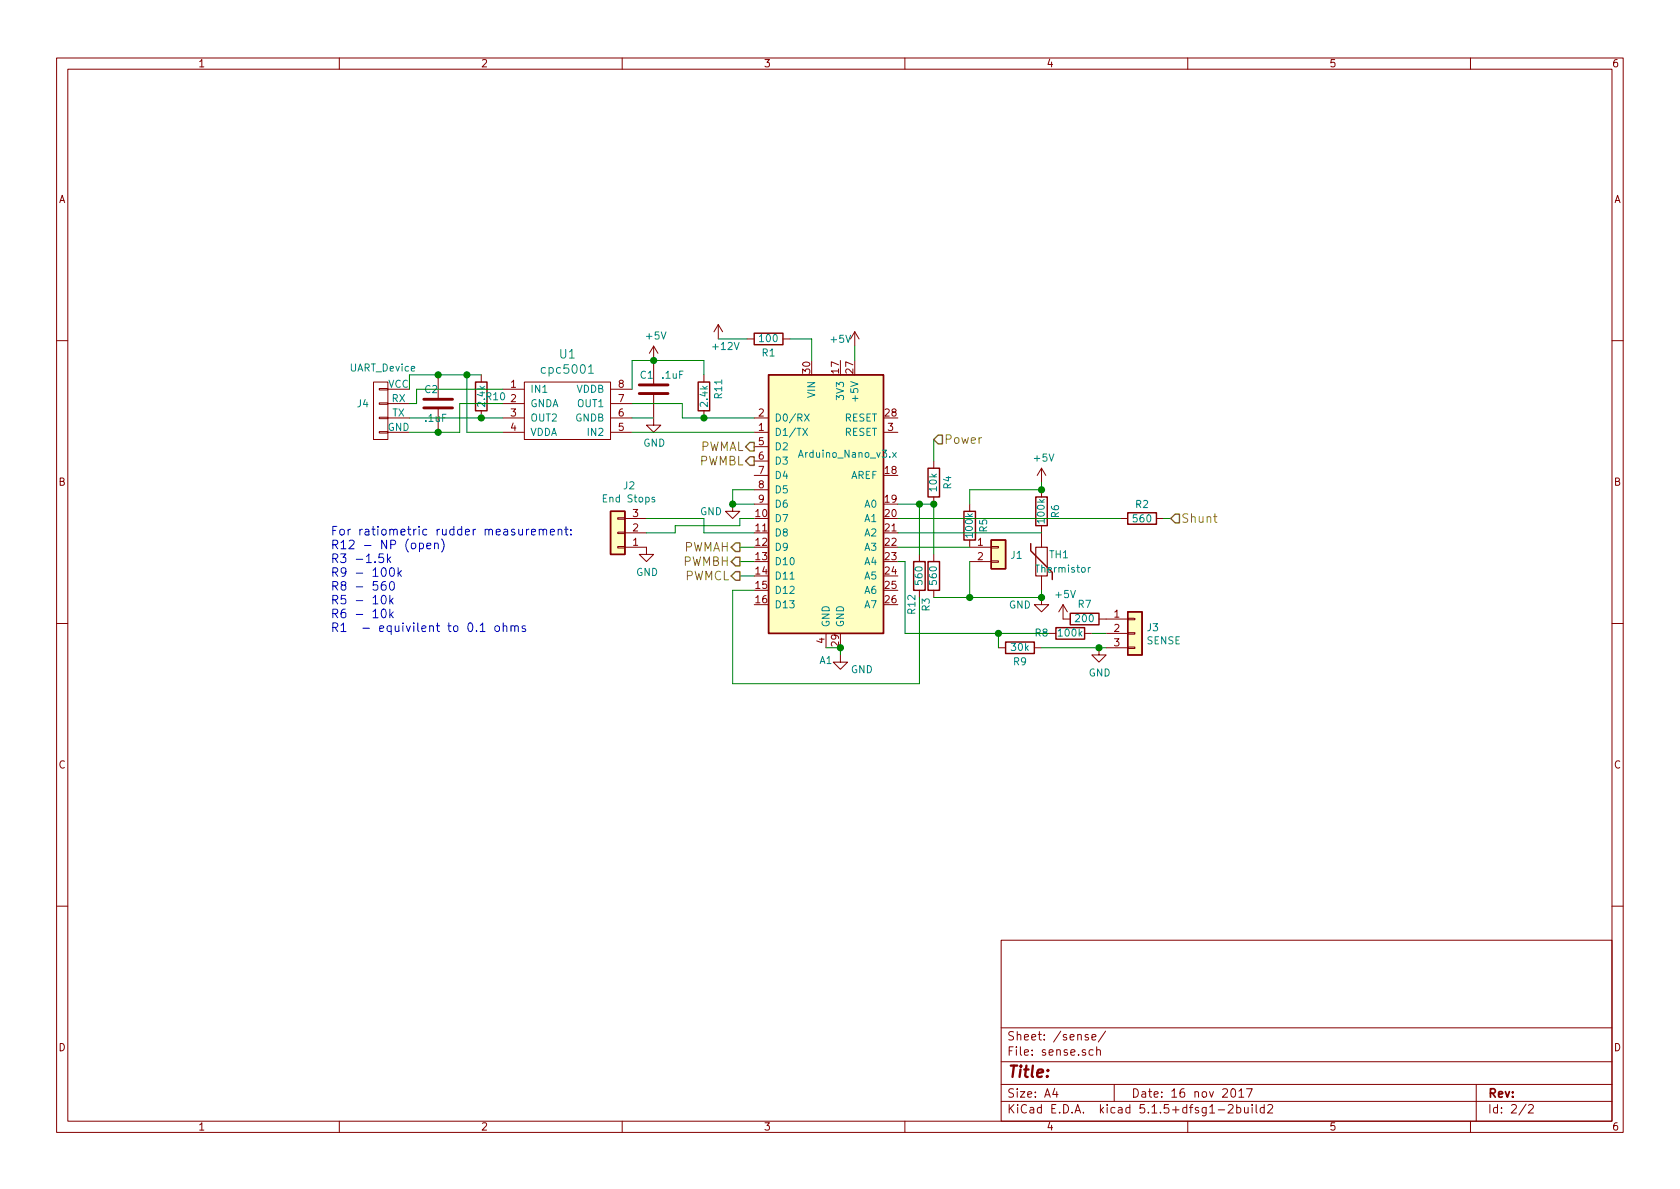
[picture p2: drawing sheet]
EESchema Schematic File Version 4
EELAYER 30 0
EELAYER END
$Descr A4 11693 8268
encoding utf-8
Sheet 2 2
Title ""
Date "16 nov 2017"
Rev ""
Comp ""
Comment1 ""
Comment2 ""
Comment3 ""
Comment4 ""
$EndDescr
$Comp
L hydraulic_controller-rescue:Arduino_Nano_v3.x-MCU_Module A1
U 1 1
P 5750 3500
F 0 "A1" H 5750 2414 50  0000 C CNN
F 1 "Arduino_Nano_v3.x" H 5900 3850 50  0000 C CNN
F 2 "hbridge_footprints:arduino_mini" H 5900 2550 50  0001 L CNN
F 3 "http://www.mouser.com/pdfdocs/Gravitech_Arduino_Nano3_0.pdf" H 5750 2500 50  0001 C CNN
	1    5750 3500
	1    0    0    -1  
$EndComp
Wire Wire Line
	5150 3800 5250 3800
Wire Wire Line
	5950 2400 5950 2500
$Comp
L power:GND #PWR04
U 1 1
P 4500 3800
F 0 "#PWR04" H 4500 3550 50  0001 C CNN
F 1 "GND" H 4505 3627 50  0000 C CNN
F 2 "" H 4500 3800 50  0001 C CNN
F 3 "" H 4500 3800 50  0001 C CNN
	1    4500 3800
	1    0    0    -1  
$EndComp
Text HLabel 8150 3600 2    60   Input ~ 0
Shunt
$Comp
L Device:R R2
U 1 1
P 7950 3600
F 0 "R2" V 7850 3600 50  0000 C CNN
F 1 "560" V 7950 3600 50  0000 C CNN
F 2 "Resistors_THT:R_Axial_DIN0204_L3.6mm_D1.6mm_P5.08mm_Horizontal" V 7880 3600 50  0001 C CNN
F 3 "" H 7950 3600 50  0001 C CNN
	1    7950 3600
	0    1    1    0   
$EndComp
Wire Wire Line
	8100 3600 8150 3600
$Comp
L power:GND #PWR06
U 1 1
P 5850 4550
F 0 "#PWR06" H 5850 4300 50  0001 C CNN
F 1 "GND" H 6000 4450 50  0000 C CNN
F 2 "" H 5850 4550 50  0001 C CNN
F 3 "" H 5850 4550 50  0001 C CNN
	1    5850 4550
	1    0    0    -1  
$EndComp
Wire Wire Line
	5850 4500 5850 4550
Connection ~ 5850 4500
$Comp
L Device:Thermistor TH1
U 1 1
P 7250 3900
F 0 "TH1" H 7300 3950 50  0000 L CNN
F 1 "Thermistor" H 7200 3850 50  0000 L CNN
F 2 "Resistors_THT:R_Axial_DIN0204_L3.6mm_D1.6mm_P5.08mm_Horizontal" H 7250 3900 50  0001 C CNN
F 3 "" H 7250 3900 50  0001 C CNN
	1    7250 3900
	1    0    0    -1  
$EndComp
$Comp
L Connector_Generic:Conn_01x02 J1
U 1 1
P 6950 3800
F 0 "J1" H 7030 3746 50  0000 L CNN
F 1 "Conn_01x02" H 7030 3701 50  0001 L CNN
F 2 "Connector_PinSocket_2.54mm:PinSocket_1x02_P2.54mm_Vertical" H 6950 3800 50  0001 C CNN
F 3 "~" H 6950 3800 50  0001 C CNN
	1    6950 3800
	1    0    0    -1  
$EndComp
$Comp
L Device:R R6
U 1 1
P 7250 3550
F 0 "R6" V 7150 3550 50  0000 C CNN
F 1 "100k" V 7250 3550 50  0000 C CNN
F 2 "Resistors_THT:R_Axial_DIN0204_L3.6mm_D1.6mm_P5.08mm_Horizontal" V 7180 3550 50  0001 C CNN
F 3 "" H 7250 3550 50  0001 C CNN
	1    7250 3550
	-1   0    0    1   
$EndComp
$Comp
L Device:R R5
U 1 1
P 6750 3650
F 0 "R5" V 6650 3650 50  0000 C CNN
F 1 "100k" V 6750 3650 50  0000 C CNN
F 2 "Resistors_THT:R_Axial_DIN0204_L3.6mm_D1.6mm_P5.08mm_Horizontal" V 6680 3650 50  0001 C CNN
F 3 "" H 6750 3650 50  0001 C CNN
	1    6750 3650
	-1   0    0    1   
$EndComp
$Comp
L power:GND #PWR07
U 1 1
P 7250 4150
F 0 "#PWR07" H 7250 3900 50  0001 C CNN
F 1 "GND" H 7100 4100 50  0000 C CNN
F 2 "" H 7250 4150 50  0001 C CNN
F 3 "" H 7250 4150 50  0001 C CNN
	1    7250 4150
	1    0    0    -1  
$EndComp
Wire Wire Line
	7250 4150 7250 4100
Wire Wire Line
	6750 3900 6750 4150
Wire Wire Line
	6750 4150 7250 4150
Connection ~ 7250 4150
$Comp
L Device:R R3
U 1 1
P 6500 4000
F 0 "R3" V 6550 3800 50  0000 C CNN
F 1 "560" V 6500 4000 50  0000 C CNN
F 2 "Resistors_THT:R_Axial_DIN0204_L3.6mm_D1.6mm_P5.08mm_Horizontal" V 6430 4000 50  0001 C CNN
F 3 "" H 6500 4000 50  0001 C CNN
	1    6500 4000
	-1   0    0    -1  
$EndComp
Wire Wire Line
	6250 3600 7800 3600
Wire Wire Line
	6250 3700 7250 3700
Wire Wire Line
	6750 4150 6500 4150
Wire Wire Line
	6250 3800 6750 3800
Connection ~ 6750 4150
Wire Wire Line
	6500 3850 6500 3500
$Comp
L Device:R R4
U 1 1
P 6500 3350
F 0 "R4" V 6400 3350 50  0000 C CNN
F 1 "10k" V 6500 3350 50  0000 C CNN
F 2 "Resistors_THT:R_Axial_DIN0204_L3.6mm_D1.6mm_P5.08mm_Horizontal" V 6430 3350 50  0001 C CNN
F 3 "" H 6500 3350 50  0001 C CNN
	1    6500 3350
	-1   0    0    1   
$EndComp
Connection ~ 6500 3500
Text HLabel 6500 3050 2    60   Input ~ 0
Power
$Comp
L Connector_Generic:Conn_01x03 J3
U 1 1
P 7900 4400
F 0 "J3" H 7979 4442 50  0000 L CNN
F 1 "SENSE" H 7979 4351 50  0000 L CNN
F 2 "Connector_PinSocket_2.54mm:PinSocket_1x03_P2.54mm_Vertical" H 7900 4400 50  0001 C CNN
F 3 "~" H 7900 4400 50  0001 C CNN
	1    7900 4400
	1    0    0    -1  
$EndComp
$Comp
L power:GND #PWR08
U 1 1
P 7650 4500
F 0 "#PWR08" H 7650 4250 50  0001 C CNN
F 1 "GND" H 7655 4327 50  0000 C CNN
F 2 "" H 7650 4500 50  0001 C CNN
F 3 "" H 7650 4500 50  0001 C CNN
	1    7650 4500
	1    0    0    -1  
$EndComp
Wire Wire Line
	7650 4500 7700 4500
$Comp
L power:+5V #PWR09
U 1 1
P 5950 2400
F 0 "#PWR09" H 5950 2250 50  0001 C CNN
F 1 "+5V" H 5850 2450 50  0000 C CNN
F 2 "" H 5950 2400 50  0001 C CNN
F 3 "" H 5950 2400 50  0001 C CNN
	1    5950 2400
	1    0    0    -1  
$EndComp
$Comp
L power:+5V #PWR010
U 1 1
P 7250 3350
F 0 "#PWR010" H 7250 3200 50  0001 C CNN
F 1 "+5V" H 7265 3523 50  0000 C CNN
F 2 "" H 7250 3350 50  0001 C CNN
F 3 "" H 7250 3350 50  0001 C CNN
	1    7250 3350
	1    0    0    -1  
$EndComp
Wire Wire Line
	7250 3350 7250 3400
Wire Wire Line
	7250 3400 6750 3400
Wire Wire Line
	6750 3400 6750 3500
Connection ~ 7250 3400
$Comp
L Device:R R8
U 1 1
P 7450 4400
F 0 "R8" V 7450 4600 50  0000 C CNN
F 1 "100k" V 7450 4400 50  0000 C CNN
F 2 "Resistors_THT:R_Axial_DIN0204_L3.6mm_D1.6mm_P5.08mm_Horizontal" V 7380 4400 50  0001 C CNN
F 3 "" H 7450 4400 50  0001 C CNN
	1    7450 4400
	0    -1   -1   0   
$EndComp
$Comp
L Device:R R9
U 1 1
P 7100 4500
F 0 "R9" V 7000 4500 50  0000 C CNN
F 1 "30k" V 7100 4500 50  0000 C CNN
F 2 "Resistors_THT:R_Axial_DIN0204_L3.6mm_D1.6mm_P5.08mm_Horizontal" V 7030 4500 50  0001 C CNN
F 3 "" H 7100 4500 50  0001 C CNN
	1    7100 4500
	0    -1   -1   0   
$EndComp
Connection ~ 7650 4500
Wire Wire Line
	7600 4400 7700 4400
Wire Wire Line
	7250 4500 7650 4500
Wire Wire Line
	6950 4500 6950 4400
Connection ~ 6950 4400
Wire Wire Line
	6950 4400 7300 4400
$Comp
L power:GND #PWR013
U 1 1
P 5100 3500
F 0 "#PWR013" H 5100 3250 50  0001 C CNN
F 1 "GND" H 4950 3450 50  0000 C CNN
F 2 "" H 5100 3500 50  0001 C CNN
F 3 "" H 5100 3500 50  0001 C CNN
	1    5100 3500
	1    0    0    -1  
$EndComp
Wire Wire Line
	5100 3500 5250 3500
Text HLabel 5150 3800 0    60   Output ~ 0
PWMAH
Text HLabel 5150 3900 0    60   Output ~ 0
PWMBH
Wire Wire Line
	5250 3900 5150 3900
Text HLabel 5250 3100 0    60   Output ~ 0
PWMAL
Text HLabel 5250 3200 0    60   Output ~ 0
PWMBL
Wire Wire Line
	6250 3900 6300 3900
$Comp
L power:+5V #PWR024
U 1 1
P 7400 4300
F 0 "#PWR024" H 7400 4150 50  0001 C CNN
F 1 "+5V" H 7415 4473 50  0000 C CNN
F 2 "" H 7400 4300 50  0001 C CNN
F 3 "" H 7400 4300 50  0001 C CNN
	1    7400 4300
	1    0    0    -1  
$EndComp
$Comp
L power:+5V #PWR012
U 1 1
P 4550 2500
F 0 "#PWR012" H 4550 2350 50  0001 C CNN
F 1 "+5V" H 4565 2673 50  0000 C CNN
F 2 "" H 4550 2500 50  0001 C CNN
F 3 "" H 4550 2500 50  0001 C CNN
	1    4550 2500
	1    0    0    -1  
$EndComp
$Comp
L power:GND #PWR025
U 1 1
P 4550 2900
F 0 "#PWR025" H 4550 2650 50  0001 C CNN
F 1 "GND" H 4555 2727 50  0000 C CNN
F 2 "" H 4550 2900 50  0001 C CNN
F 3 "" H 4550 2900 50  0001 C CNN
	1    4550 2900
	1    0    0    -1  
$EndComp
$Comp
L Device:R R7
U 1 1
P 7550 4300
F 0 "R7" V 7650 4300 50  0000 C CNN
F 1 "200" V 7550 4300 50  0000 C CNN
F 2 "Resistors_THT:R_Axial_DIN0204_L3.6mm_D1.6mm_P5.08mm_Horizontal" V 7480 4300 50  0001 C CNN
F 3 "" H 7550 4300 50  0001 C CNN
	1    7550 4300
	0    -1   -1   0   
$EndComp
Wire Wire Line
	6500 3050 6500 3200
$Comp
L Device:R R1
U 1 1
P 5350 2350
F 0 "R1" V 5250 2350 50  0000 C CNN
F 1 "100" V 5350 2350 50  0000 C CNN
F 2 "Resistors_THT:R_Axial_DIN0207_L6.3mm_D2.5mm_P10.16mm_Horizontal" V 5280 2350 50  0001 C CNN
F 3 "" H 5350 2350 50  0001 C CNN
	1    5350 2350
	0    -1   -1   0   
$EndComp
$Comp
L power:+12V #PWR028
U 1 1
P 5000 2350
F 0 "#PWR028" H 5000 2200 50  0001 C CNN
F 1 "+12V" H 5050 2300 50  0000 C CNN
F 2 "" H 5000 2350 50  0001 C CNN
F 3 "" H 5000 2350 50  0001 C CNN
	1    5000 2350
	1    0    0    -1  
$EndComp
Wire Wire Line
	5650 2350 5500 2350
Wire Wire Line
	5650 2350 5650 2500
Wire Wire Line
	5200 2350 5000 2350
Text HLabel 5150 4000 0    60   Output ~ 0
PWMCL
Wire Wire Line
	5150 4000 5250 4000
$Comp
L Device:R R11
U 1 1
P 4900 2750
F 0 "R11" V 5000 2800 50  0000 C CNN
F 1 "2.4k" V 4900 2750 50  0000 C CNN
F 2 "Resistors_THT:R_Axial_DIN0204_L3.6mm_D1.6mm_P5.08mm_Horizontal" V 4830 2750 50  0001 C CNN
F 3 "" H 4900 2750 50  0001 C CNN
	1    4900 2750
	1    0    0    -1  
$EndComp
$Comp
L uart:UART_Device J4
U 1 1
P 2650 2800
F 0 "J4" H 2728 2801 50  0000 L CNN
F 1 "UART_Device" H 2400 3050 50  0000 L CNN
F 2 "hbridge_footprints:uart" H 2650 2500 50  0001 C CNN
F 3 "" H 2650 2800 50  0001 C CNN
	1    2650 2800
	-1   0    0    -1  
$EndComp
$Comp
L uart:cpc5001 U1
U 1 1
P 3950 2850
F 0 "U1" H 3950 3247 60  0000 C CNN
F 1 "cpc5001" H 3950 3141 60  0000 C CNN
F 2 "Package_DIP:DIP-8_W7.62mm" H 3950 2850 60  0001 C CNN
F 3 "" H 3950 2850 60  0001 C CNN
	1    3950 2850
	1    0    0    -1  
$EndComp
Wire Wire Line
	4400 3000 5250 3000
Wire Wire Line
	4400 2800 4750 2800
Wire Wire Line
	4750 2800 4750 2900
Wire Wire Line
	4750 2900 4900 2900
Connection ~ 4900 2900
Wire Wire Line
	4900 2900 5250 2900
Wire Wire Line
	4400 2500 4400 2700
$Comp
L hydraulic_controller-rescue:CAP-freetronics_schematic C1
U 1 1
P 4550 2700
AR Path="/5B2D4F61" Ref="C1"  Part="1" 
AR Path="/59D8755C/5B2D4F61" Ref="C1"  Part="1" 
F 0 "C1" H 4450 2800 50  0000 L CNN
F 1 ".1uF" H 4600 2800 50  0000 L CNN
F 2 "Capacitors_THT:C_Disc_D7.0mm_W2.5mm_P5.00mm" H 4550 2700 60  0001 C CNN
F 3 "" H 4550 2700 60  0000 C CNN
	1    4550 2700
	1    0    0    -1  
$EndComp
Connection ~ 4550 2500
Wire Wire Line
	4550 2500 4400 2500
Wire Wire Line
	4900 2500 4900 2600
$Comp
L Device:R R10
U 1 1
P 3350 2750
F 0 "R10" H 3450 2750 50  0000 C CNN
F 1 "2.4k" V 3350 2750 50  0000 C CNN
F 2 "Resistors_THT:R_Axial_DIN0204_L3.6mm_D1.6mm_P5.08mm_Horizontal" V 3280 2750 50  0001 C CNN
F 3 "" H 3350 2750 50  0001 C CNN
	1    3350 2750
	1    0    0    -1  
$EndComp
$Comp
L hydraulic_controller-rescue:CAP-freetronics_schematic C2
U 1 1
P 3050 2800
AR Path="/5B2D8EFB" Ref="C2"  Part="1" 
AR Path="/59D8755C/5B2D8EFB" Ref="C2"  Part="1" 
F 0 "C2" H 2950 2900 50  0000 L CNN
F 1 ".1uF" H 2950 2700 50  0000 L CNN
F 2 "Capacitors_THT:C_Disc_D7.0mm_W2.5mm_P5.00mm" H 3050 2800 60  0001 C CNN
F 3 "" H 3050 2800 60  0000 C CNN
	1    3050 2800
	1    0    0    -1  
$EndComp
Wire Wire Line
	3500 3000 3250 3000
Wire Wire Line
	3250 3000 3250 2600
Wire Wire Line
	3250 2600 3350 2600
Wire Wire Line
	4550 2500 4900 2500
Wire Wire Line
	3250 2600 3050 2600
Wire Wire Line
	2850 2600 2850 2700
Connection ~ 3250 2600
Wire Wire Line
	3350 2900 3500 2900
Wire Wire Line
	3350 2900 2850 2900
Connection ~ 3350 2900
Connection ~ 3050 2600
Wire Wire Line
	3050 2600 2850 2600
Wire Wire Line
	3050 3000 2850 3000
Wire Wire Line
	3500 2800 3200 2800
Wire Wire Line
	3200 2800 3200 3000
Wire Wire Line
	3200 3000 3050 3000
Connection ~ 3050 3000
Wire Wire Line
	3500 2700 2900 2700
Wire Wire Line
	2900 2700 2900 2800
Wire Wire Line
	2900 2800 2850 2800
Wire Wire Line
	4550 2900 4400 2900
$Comp
L Device:R R12
U 1 1
P 6400 4000
F 0 "R12" V 6450 3800 50  0000 C CNN
F 1 "560" V 6400 4000 50  0000 C CNN
F 2 "Resistors_THT:R_Axial_DIN0204_L3.6mm_D1.6mm_P5.08mm_Horizontal" V 6330 4000 50  0001 C CNN
F 3 "" H 6400 4000 50  0001 C CNN
	1    6400 4000
	-1   0    0    -1  
$EndComp
Wire Wire Line
	5750 4500 5850 4500
Wire Wire Line
	5250 4100 5100 4100
Wire Wire Line
	6400 4750 5100 4750
Wire Wire Line
	6250 3500 6400 3500
Wire Wire Line
	6300 3900 6300 4400
Wire Wire Line
	6300 4400 6950 4400
Wire Wire Line
	6400 4150 6400 4750
Wire Wire Line
	6400 3850 6400 3500
Connection ~ 6400 3500
Wire Wire Line
	6400 3500 6500 3500
Wire Wire Line
	5100 4100 5100 4750
$Comp
L Connector_Generic:Conn_01x03 J2
U 1 1
P 4300 3700
F 0 "J2" H 4220 3375 50  0000 C CNN
F 1 "End Stops" H 4220 3466 50  0000 C CNN
F 2 "Connector_PinHeader_2.54mm:PinHeader_1x03_P2.54mm_Vertical" H 4300 3700 50  0001 C CNN
F 3 "~" H 4300 3700 50  0001 C CNN
	1    4300 3700
	-1   0    0    1   
$EndComp
Wire Wire Line
	4500 3600 4900 3600
Wire Wire Line
	4900 3600 4900 3700
Wire Wire Line
	4900 3700 5250 3700
Wire Wire Line
	5150 3600 5150 3650
Wire Wire Line
	5150 3650 4700 3650
Wire Wire Line
	4700 3650 4700 3700
Wire Wire Line
	4700 3700 4500 3700
Wire Wire Line
	5150 3600 5250 3600
Wire Wire Line
	5100 3500 5100 3400
Wire Wire Line
	5100 3400 5250 3400
Connection ~ 5100 3500
Text Notes 2300 4400 0    60   ~ 0
For ratiometric rudder measurement:\nR12 - NP (open)\nR3 -1.5k\nR9 - 100k\nR8 - 560\nR5 - 10k\nR6 - 10k\nR1  - equivilent to 0.1 ohms
$EndSCHEMATC
